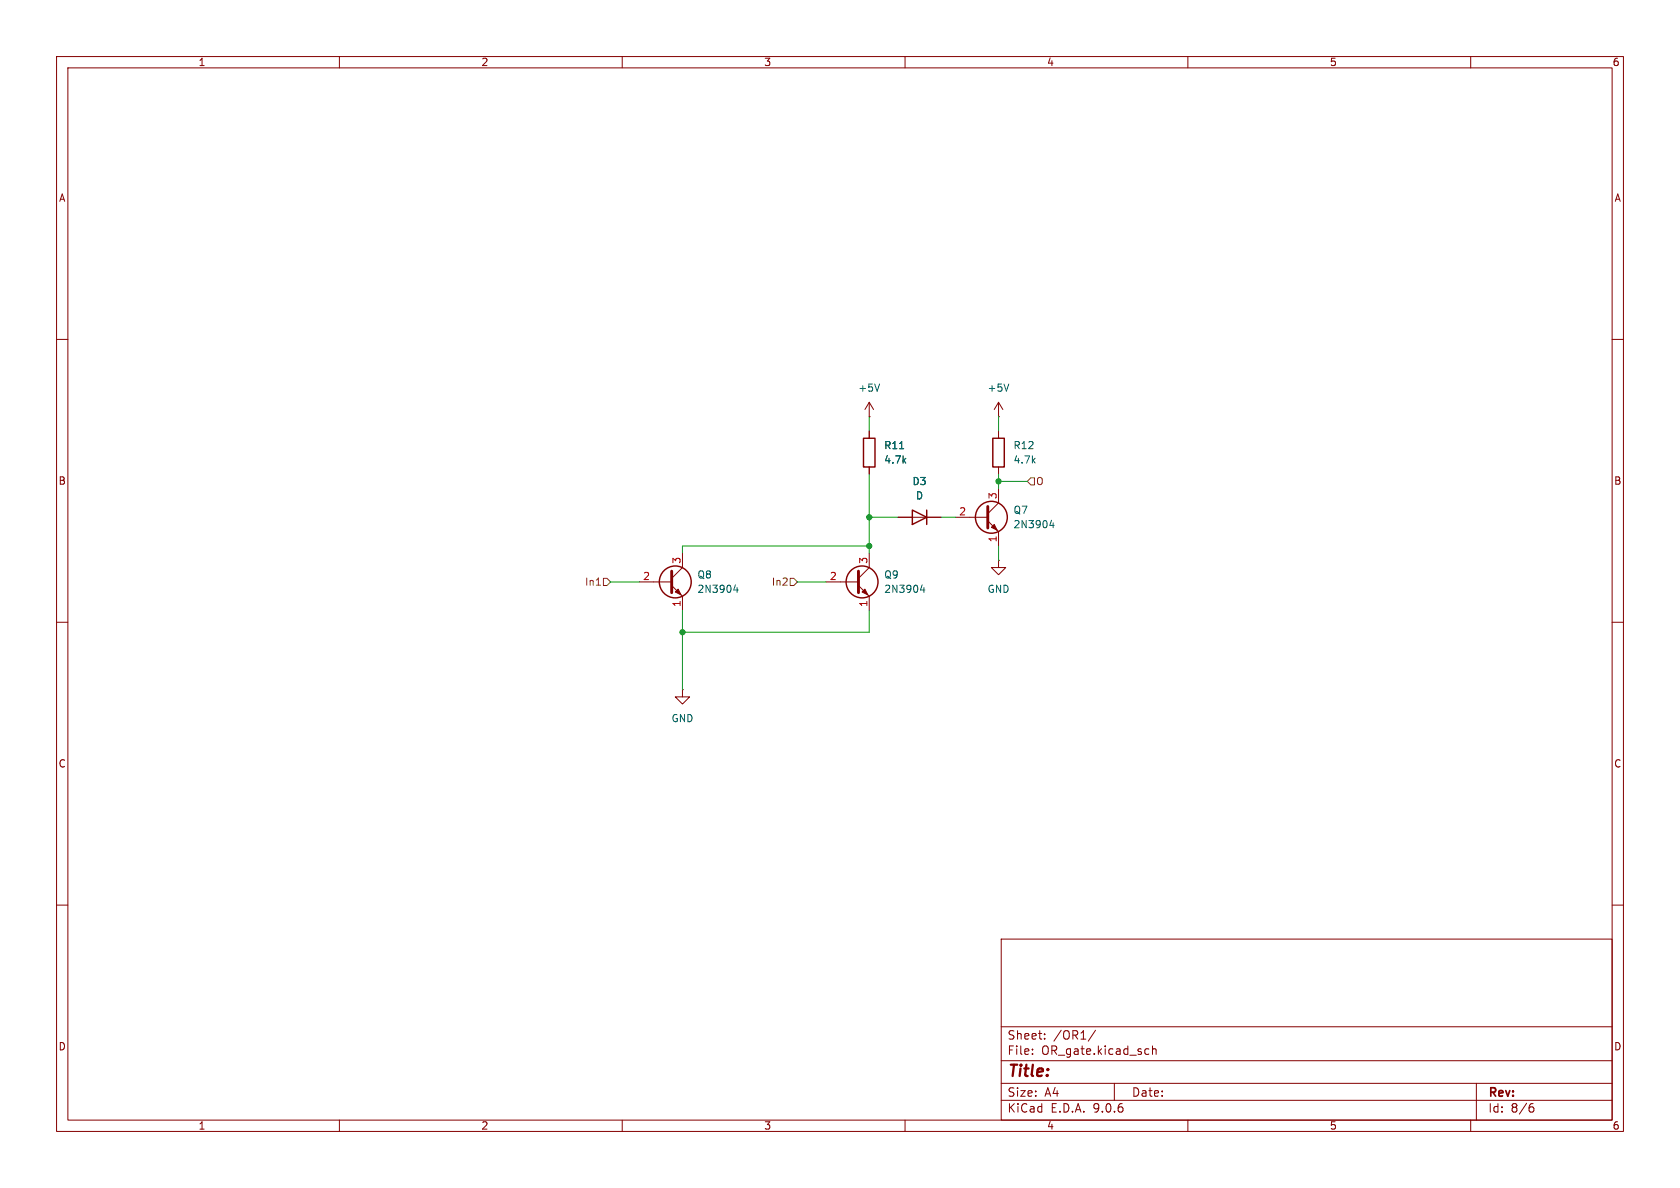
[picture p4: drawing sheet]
(kicad_sch
 (version 20250114)
 (generator "eeschema")
 (generator_version "9.0")
 (paper "A4")
 (lib_symbols
  (symbol "Device:D"
   (pin_numbers (hide yes))
   (pin_names
    (offset 1.016) (hide yes)) (exclude_from_sim no) (in_bom yes) (on_board yes)
   (property "Reference" "D" (at 0 2.54 0) (effects (font (size 1.27 1.27))))
   (property "Value" "D" (at 0 -2.54 0) (effects (font (size 1.27 1.27))))
   (property "Footprint" "" (at 0 0 0) (effects (font (size 1.27 1.27)) (hide yes)))
   (property "Datasheet" "~" (at 0 0 0) (effects (font (size 1.27 1.27)) (hide yes)))
   (property "Description" "Diode" (at 0 0 0) (effects (font (size 1.27 1.27)) (hide yes)))
   (property "Sim.Device" "D" (at 0 0 0) (effects (font (size 1.27 1.27)) (hide yes)))
   (property "Sim.Pins" "1=K 2=A" (at 0 0 0) (effects (font (size 1.27 1.27)) (hide yes)))
   (symbol "D_0_1"
    (polyline (pts (xy -1.27 1.27) (xy -1.27 -1.27)) (stroke (width 0.254) (type default)) (fill (type none)))
    (polyline (pts (xy 1.27 1.27) (xy 1.27 -1.27) (xy -1.27 0) (xy 1.27 1.27)) (stroke (width 0.254) (type default)) (fill (type none)))
    (polyline (pts (xy 1.27 0) (xy -1.27 0)) (stroke (width 0) (type default)) (fill (type none))))
   (symbol "D_1_1"
    (pin passive line (at -3.81 0 0) (length 2.54) (name "K" (effects (font (size 1.27 1.27)))) (number "1" (effects (font (size 1.27 1.27)))))
    (pin passive line (at 3.81 0 180) (length 2.54) (name "A" (effects (font (size 1.27 1.27)))) (number "2" (effects (font (size 1.27 1.27))))))
   (embedded_fonts no))
  (symbol "Device:R"
   (pin_numbers (hide yes))
   (pin_names
    (offset 0)) (exclude_from_sim no) (in_bom yes) (on_board yes)
   (property "Reference" "R" (at 2.032 0 90) (effects (font (size 1.27 1.27))))
   (property "Value" "R" (at 0 0 90) (effects (font (size 1.27 1.27))))
   (property "Footprint" "" (at -1.778 0 90) (effects (font (size 1.27 1.27)) (hide yes)))
   (property "Datasheet" "~" (at 0 0 0) (effects (font (size 1.27 1.27)) (hide yes)))
   (property "Description" "Resistor" (at 0 0 0) (effects (font (size 1.27 1.27)) (hide yes)))
   (symbol "R_0_1"
    (rectangle (start -1.016 -2.54) (end 1.016 2.54) (stroke (width 0.254) (type default)) (fill (type none))))
   (symbol "R_1_1"
    (pin passive line (at 0 3.81 270) (length 1.27) (name "~" (effects (font (size 1.27 1.27)))) (number "1" (effects (font (size 1.27 1.27)))))
    (pin passive line (at 0 -3.81 90) (length 1.27) (name "~" (effects (font (size 1.27 1.27)))) (number "2" (effects (font (size 1.27 1.27))))))
   (embedded_fonts no))
  (symbol "Transistor_BJT:2N3904"
   (pin_names
    (offset 0) (hide yes)) (exclude_from_sim no) (in_bom yes) (on_board yes)
   (property "Reference" "Q" (at 5.08 1.905 0) (effects (font (size 1.27 1.27)) (justify left)))
   (property "Value" "2N3904" (at 5.08 0 0) (effects (font (size 1.27 1.27)) (justify left)))
   (property "Footprint" "Package_TO_SOT_THT:TO-92_Inline" (at 5.08 -1.905 0) (effects (font (size 1.27 1.27)
    (italic yes)) (justify left) (hide yes)))
   (property "Datasheet" "https://www.onsemi.com/pub/Collateral/2N3903-D.PDF" (at 0 0 0) (effects (font (size 1.27 1.27)) (justify left) (hide yes)))
   (property "Description" "0.2A Ic, 40V Vce, Small Signal NPN Transistor, TO-92" (at 0 0 0) (effects (font (size 1.27 1.27)) (hide yes)))
   (symbol "2N3904_0_1"
    (polyline (pts (xy -2.54 0) (xy 0.635 0)) (stroke (width 0) (type default)) (fill (type none)))
    (polyline (pts (xy 0.635 1.905) (xy 0.635 -1.905)) (stroke (width 0.508) (type default)) (fill (type none)))
    (circle (center 1.27 0) (radius 2.8194) (stroke (width 0.254) (type default)) (fill (type none))))
   (symbol "2N3904_1_1"
    (polyline (pts (xy 0.635 0.635) (xy 2.54 2.54)) (stroke (width 0) (type default)) (fill (type none)))
    (polyline (pts (xy 0.635 -0.635) (xy 2.54 -2.54)) (stroke (width 0) (type default)) (fill (type none)))
    (polyline (pts (xy 1.27 -1.778) (xy 1.778 -1.27) (xy 2.286 -2.286) (xy 1.27 -1.778)) (stroke (width 0) (type default)) (fill (type outline)))
    (pin input line (at -5.08 0 0) (length 2.54) (name "B" (effects (font (size 1.27 1.27)))) (number "2" (effects (font (size 1.27 1.27)))))
    (pin passive line (at 2.54 5.08 270) (length 2.54) (name "C" (effects (font (size 1.27 1.27)))) (number "3" (effects (font (size 1.27 1.27)))))
    (pin passive line (at 2.54 -5.08 90) (length 2.54) (name "E" (effects (font (size 1.27 1.27)))) (number "1" (effects (font (size 1.27 1.27))))))
   (embedded_fonts no))
  (symbol "power:+5V"
   (power)
   (pin_numbers (hide yes))
   (pin_names
    (offset 0) (hide yes)) (exclude_from_sim no) (in_bom yes) (on_board yes)
   (property "Reference" "#PWR" (at 0 -3.81 0) (effects (font (size 1.27 1.27)) (hide yes)))
   (property "Value" "+5V" (at 0 3.556 0) (effects (font (size 1.27 1.27))))
   (property "Footprint" "" (at 0 0 0) (effects (font (size 1.27 1.27)) (hide yes)))
   (property "Datasheet" "" (at 0 0 0) (effects (font (size 1.27 1.27)) (hide yes)))
   (property "Description" "Power symbol creates a global label with name \"+5V\"" (at 0 0 0) (effects (font (size 1.27 1.27)) (hide yes)))
   (symbol "+5V_0_1"
    (polyline (pts (xy -0.762 1.27) (xy 0 2.54)) (stroke (width 0) (type default)) (fill (type none)))
    (polyline (pts (xy 0 2.54) (xy 0.762 1.27)) (stroke (width 0) (type default)) (fill (type none)))
    (polyline (pts (xy 0 0) (xy 0 2.54)) (stroke (width 0) (type default)) (fill (type none))))
   (symbol "+5V_1_1"
    (pin power_in line (at 0 0 90) (length 0) (name "~" (effects (font (size 1.27 1.27)))) (number "1" (effects (font (size 1.27 1.27))))))
   (embedded_fonts no))
  (symbol "power:GND"
   (power)
   (pin_numbers (hide yes))
   (pin_names
    (offset 0) (hide yes)) (exclude_from_sim no) (in_bom yes) (on_board yes)
   (property "Reference" "#PWR" (at 0 -6.35 0) (effects (font (size 1.27 1.27)) (hide yes)))
   (property "Value" "GND" (at 0 -3.81 0) (effects (font (size 1.27 1.27))))
   (property "Footprint" "" (at 0 0 0) (effects (font (size 1.27 1.27)) (hide yes)))
   (property "Datasheet" "" (at 0 0 0) (effects (font (size 1.27 1.27)) (hide yes)))
   (property "Description" "Power symbol creates a global label with name \"GND\" , ground" (at 0 0 0) (effects (font (size 1.27 1.27)) (hide yes)))
   (symbol "GND_0_1"
    (polyline (pts (xy 0 0) (xy 0 -1.27) (xy 1.27 -1.27) (xy 0 -2.54) (xy -1.27 -1.27) (xy 0 -1.27)) (stroke (width 0) (type default)) (fill (type none))))
   (symbol "GND_1_1"
    (pin power_in line (at 0 0 270) (length 0) (name "~" (effects (font (size 1.27 1.27)))) (number "1" (effects (font (size 1.27 1.27))))))
   (embedded_fonts no)))
 (junction
  (at 120.65 111.76)
  (diameter 0)
  (color 0 0 0 0))
 (junction
  (at 153.67 96.52)
  (diameter 0)
  (color 0 0 0 0))
 (junction
  (at 176.53 85.09)
  (diameter 0)
  (color 0 0 0 0))
 (junction
  (at 153.67 91.44)
  (diameter 0)
  (color 0 0 0 0))
 (wire
  (pts (xy 153.67 96.52) (xy 153.67 97.79))
  (stroke (width 0) (type default)))
 (wire
  (pts (xy 140.97 102.87) (xy 146.05 102.87))
  (stroke (width 0) (type default)))
 (wire
  (pts (xy 176.53 73.66) (xy 176.53 76.2))
  (stroke (width 0) (type default)))
 (wire
  (pts (xy 181.61 85.09) (xy 176.53 85.09))
  (stroke (width 0) (type default)))
 (wire
  (pts (xy 153.67 83.82) (xy 153.67 91.44))
  (stroke (width 0) (type default)))
 (wire
  (pts (xy 176.53 99.06) (xy 176.53 96.52))
  (stroke (width 0) (type default)))
 (wire
  (pts (xy 158.75 91.44) (xy 153.67 91.44))
  (stroke (width 0) (type default)))
 (wire
  (pts (xy 120.65 111.76) (xy 120.65 107.95))
  (stroke (width 0) (type default)))
 (wire
  (pts (xy 168.91 91.44) (xy 166.37 91.44))
  (stroke (width 0) (type default)))
 (wire
  (pts (xy 176.53 83.82) (xy 176.53 85.09))
  (stroke (width 0) (type default)))
 (wire
  (pts (xy 107.95 102.87) (xy 113.03 102.87))
  (stroke (width 0) (type default)))
 (wire
  (pts (xy 120.65 96.52) (xy 153.67 96.52))
  (stroke (width 0) (type default)))
 (wire
  (pts (xy 153.67 73.66) (xy 153.67 76.2))
  (stroke (width 0) (type default)))
 (wire
  (pts (xy 153.67 111.76) (xy 120.65 111.76))
  (stroke (width 0) (type default)))
 (wire
  (pts (xy 176.53 85.09) (xy 176.53 86.36))
  (stroke (width 0) (type default)))
 (wire
  (pts (xy 120.65 97.79) (xy 120.65 96.52))
  (stroke (width 0) (type default)))
 (wire
  (pts (xy 120.65 111.76) (xy 120.65 121.92))
  (stroke (width 0) (type default)))
 (wire
  (pts (xy 153.67 107.95) (xy 153.67 111.76))
  (stroke (width 0) (type default)))
 (wire
  (pts (xy 153.67 91.44) (xy 153.67 96.52))
  (stroke (width 0) (type default)))
 (hierarchical_label "O"
  (shape input)
  (at 181.61 85.09 0)
  (effects (font (size 1.27 1.27)) (justify left)))
 (hierarchical_label "In1"
  (shape input)
  (at 107.95 102.87 180)
  (effects (font (size 1.27 1.27)) (justify right)))
 (hierarchical_label "In2"
  (shape input)
  (at 140.97 102.87 180)
  (effects (font (size 1.27 1.27)) (justify right)))
 (symbol
  (lib_id "power:GND")
  (at 176.53 99.06 0)
  (unit 1)
  (exclude_from_sim no)
  (in_bom yes)
  (on_board yes)
  (dnp no)
  (fields_autoplaced yes)
  (property "Reference" "#PWR013" (at 176.53 105.41 0) (effects (font (size 1.27 1.27)) (hide yes)))
  (property "Value" "GND" (at 176.53 104.14 0) (effects (font (size 1.27 1.27))))
  (property "Footprint" "" (at 176.53 99.06 0) (effects (font (size 1.27 1.27)) (hide yes)))
  (property "Datasheet" "" (at 176.53 99.06 0) (effects (font (size 1.27 1.27)) (hide yes)))
  (property "Description" "Power symbol creates a global label with name \"GND\" , ground" (at 176.53 99.06 0) (effects (font (size 1.27 1.27)) (hide yes)))
  (pin "1"))
 (symbol
  (lib_id "Device:D")
  (at 162.56 91.44 180)
  (unit 1)
  (exclude_from_sim no)
  (in_bom yes)
  (on_board yes)
  (dnp no)
  (fields_autoplaced yes)
  (property "Reference" "D3" (at 162.56 85.09 0) (effects (font (size 1.27 1.27))))
  (property "Value" "D" (at 162.56 87.63 0) (effects (font (size 1.27 1.27))))
  (property "Footprint" "Diode_THT:D_DO-35_SOD27_P7.62mm_Horizontal" (at 162.56 91.44 0) (effects (font (size 1.27 1.27)) (hide yes)))
  (property "Datasheet" "~" (at 162.56 91.44 0) (effects (font (size 1.27 1.27)) (hide yes)))
  (property "Description" "Diode" (at 162.56 91.44 0) (effects (font (size 1.27 1.27)) (hide yes)))
  (property "Sim.Device" "D" (at 162.56 91.44 0) (effects (font (size 1.27 1.27)) (hide yes)))
  (property "Sim.Pins" "1=K 2=A" (at 162.56 91.44 0) (effects (font (size 1.27 1.27)) (hide yes)))
  (pin "1")
  (pin "2"))
 (symbol
  (lib_id "Transistor_BJT:2N3904")
  (at 151.13 102.87 0)
  (unit 1)
  (exclude_from_sim no)
  (in_bom yes)
  (on_board yes)
  (dnp no)
  (fields_autoplaced yes)
  (property "Reference" "Q9" (at 156.21 101.5999 0) (effects (font (size 1.27 1.27)) (justify left)))
  (property "Value" "2N3904" (at 156.21 104.1399 0) (effects (font (size 1.27 1.27)) (justify left)))
  (property "Footprint" "Package_TO_SOT_THT:TO-92_Inline" (at 156.21 104.775 0) (effects (font (size 1.27 1.27)
    (italic yes)) (justify left) (hide yes)))
  (property "Datasheet" "https://www.onsemi.com/pub/Collateral/2N3903-D.PDF" (at 151.13 102.87 0) (effects (font (size 1.27 1.27)) (justify left) (hide yes)))
  (property "Description" "0.2A Ic, 40V Vce, Small Signal NPN Transistor, TO-92" (at 151.13 102.87 0) (effects (font (size 1.27 1.27)) (hide yes)))
  (property "Sim.Library" "C:\\PCB Design\\Logic Gates Simulation\\2N3904_model.lib" (at 151.13 102.87 0) (effects (font (size 1.27 1.27)) (hide yes)))
  (property "Sim.Name" "2N3904" (at 151.13 102.87 0) (effects (font (size 1.27 1.27)) (hide yes)))
  (property "Sim.Device" "NPN" (at 151.13 102.87 0) (effects (font (size 1.27 1.27)) (hide yes)))
  (property "Sim.Type" "GUMMELPOON" (at 151.13 102.87 0) (effects (font (size 1.27 1.27)) (hide yes)))
  (property "Sim.Pins" "1=C 2=B 3=E" (at 151.13 102.87 0) (effects (font (size 1.27 1.27)) (hide yes)))
  (pin "3")
  (pin "2")
  (pin "1"))
 (symbol
  (lib_id "power:+5V")
  (at 153.67 73.66 0)
  (unit 1)
  (exclude_from_sim no)
  (in_bom yes)
  (on_board yes)
  (dnp no)
  (fields_autoplaced yes)
  (property "Reference" "#PWR011" (at 153.67 77.47 0) (effects (font (size 1.27 1.27)) (hide yes)))
  (property "Value" "+5V" (at 153.67 68.58 0) (effects (font (size 1.27 1.27))))
  (property "Footprint" "" (at 153.67 73.66 0) (effects (font (size 1.27 1.27)) (hide yes)))
  (property "Datasheet" "" (at 153.67 73.66 0) (effects (font (size 1.27 1.27)) (hide yes)))
  (property "Description" "Power symbol creates a global label with name \"+5V\"" (at 153.67 73.66 0) (effects (font (size 1.27 1.27)) (hide yes)))
  (pin "1"))
 (symbol
  (lib_id "Device:R")
  (at 153.67 80.01 0)
  (unit 1)
  (exclude_from_sim no)
  (in_bom yes)
  (on_board yes)
  (dnp no)
  (fields_autoplaced yes)
  (property "Reference" "R11" (at 156.21 78.7399 0) (effects (font (size 1.27 1.27)) (justify left)))
  (property "Value" "4.7k" (at 156.21 81.2799 0) (effects (font (size 1.27 1.27)) (justify left)))
  (property "Footprint" "Resistor_THT:R_Axial_DIN0207_L6.3mm_D2.5mm_P7.62mm_Horizontal" (at 151.892 80.01 90) (effects (font (size 1.27 1.27)) (hide yes)))
  (property "Datasheet" "~" (at 153.67 80.01 0) (effects (font (size 1.27 1.27)) (hide yes)))
  (property "Description" "Resistor" (at 153.67 80.01 0) (effects (font (size 1.27 1.27)) (hide yes)))
  (pin "2")
  (pin "1"))
 (symbol
  (lib_id "Transistor_BJT:2N3904")
  (at 118.11 102.87 0)
  (unit 1)
  (exclude_from_sim no)
  (in_bom yes)
  (on_board yes)
  (dnp no)
  (fields_autoplaced yes)
  (property "Reference" "Q8" (at 123.19 101.5999 0) (effects (font (size 1.27 1.27)) (justify left)))
  (property "Value" "2N3904" (at 123.19 104.1399 0) (effects (font (size 1.27 1.27)) (justify left)))
  (property "Footprint" "Package_TO_SOT_THT:TO-92_Inline" (at 123.19 104.775 0) (effects (font (size 1.27 1.27)
    (italic yes)) (justify left) (hide yes)))
  (property "Datasheet" "https://www.onsemi.com/pub/Collateral/2N3903-D.PDF" (at 118.11 102.87 0) (effects (font (size 1.27 1.27)) (justify left) (hide yes)))
  (property "Description" "0.2A Ic, 40V Vce, Small Signal NPN Transistor, TO-92" (at 118.11 102.87 0) (effects (font (size 1.27 1.27)) (hide yes)))
  (property "Sim.Library" "C:\\PCB Design\\Logic Gates Simulation\\2N3904_model.lib" (at 118.11 102.87 0) (effects (font (size 1.27 1.27)) (hide yes)))
  (property "Sim.Name" "2N3904" (at 118.11 102.87 0) (effects (font (size 1.27 1.27)) (hide yes)))
  (property "Sim.Device" "NPN" (at 118.11 102.87 0) (effects (font (size 1.27 1.27)) (hide yes)))
  (property "Sim.Type" "GUMMELPOON" (at 118.11 102.87 0) (effects (font (size 1.27 1.27)) (hide yes)))
  (property "Sim.Pins" "1=C 2=B 3=E" (at 118.11 102.87 0) (effects (font (size 1.27 1.27)) (hide yes)))
  (pin "3")
  (pin "2")
  (pin "1"))
 (symbol
  (lib_id "Device:R")
  (at 176.53 80.01 0)
  (unit 1)
  (exclude_from_sim no)
  (in_bom yes)
  (on_board yes)
  (dnp no)
  (fields_autoplaced yes)
  (property "Reference" "R12" (at 179.07 78.7399 0) (effects (font (size 1.27 1.27)) (justify left)))
  (property "Value" "4.7k" (at 179.07 81.2799 0) (effects (font (size 1.27 1.27)) (justify left)))
  (property "Footprint" "Resistor_THT:R_Axial_DIN0207_L6.3mm_D2.5mm_P7.62mm_Horizontal" (at 174.752 80.01 90) (effects (font (size 1.27 1.27)) (hide yes)))
  (property "Datasheet" "~" (at 176.53 80.01 0) (effects (font (size 1.27 1.27)) (hide yes)))
  (property "Description" "Resistor" (at 176.53 80.01 0) (effects (font (size 1.27 1.27)) (hide yes)))
  (pin "2")
  (pin "1"))
 (symbol
  (lib_id "Transistor_BJT:2N3904")
  (at 173.99 91.44 0)
  (unit 1)
  (exclude_from_sim no)
  (in_bom yes)
  (on_board yes)
  (dnp no)
  (fields_autoplaced yes)
  (property "Reference" "Q7" (at 179.07 90.1699 0) (effects (font (size 1.27 1.27)) (justify left)))
  (property "Value" "2N3904" (at 179.07 92.7099 0) (effects (font (size 1.27 1.27)) (justify left)))
  (property "Footprint" "Package_TO_SOT_THT:TO-92_Inline" (at 179.07 93.345 0) (effects (font (size 1.27 1.27)
    (italic yes)) (justify left) (hide yes)))
  (property "Datasheet" "https://www.onsemi.com/pub/Collateral/2N3903-D.PDF" (at 173.99 91.44 0) (effects (font (size 1.27 1.27)) (justify left) (hide yes)))
  (property "Description" "0.2A Ic, 40V Vce, Small Signal NPN Transistor, TO-92" (at 173.99 91.44 0) (effects (font (size 1.27 1.27)) (hide yes)))
  (property "Sim.Library" "C:\\PCB Design\\Logic Gates Simulation\\2N3904_model.lib" (at 173.99 91.44 0) (effects (font (size 1.27 1.27)) (hide yes)))
  (property "Sim.Name" "2N3904" (at 173.99 91.44 0) (effects (font (size 1.27 1.27)) (hide yes)))
  (property "Sim.Device" "NPN" (at 173.99 91.44 0) (effects (font (size 1.27 1.27)) (hide yes)))
  (property "Sim.Type" "GUMMELPOON" (at 173.99 91.44 0) (effects (font (size 1.27 1.27)) (hide yes)))
  (property "Sim.Pins" "1=C 2=B 3=E" (at 173.99 91.44 0) (effects (font (size 1.27 1.27)) (hide yes)))
  (pin "3")
  (pin "2")
  (pin "1"))
 (symbol
  (lib_id "power:GND")
  (at 120.65 121.92 0)
  (unit 1)
  (exclude_from_sim no)
  (in_bom yes)
  (on_board yes)
  (dnp no)
  (fields_autoplaced yes)
  (property "Reference" "#PWR014" (at 120.65 128.27 0) (effects (font (size 1.27 1.27)) (hide yes)))
  (property "Value" "GND" (at 120.65 127 0) (effects (font (size 1.27 1.27))))
  (property "Footprint" "" (at 120.65 121.92 0) (effects (font (size 1.27 1.27)) (hide yes)))
  (property "Datasheet" "" (at 120.65 121.92 0) (effects (font (size 1.27 1.27)) (hide yes)))
  (property "Description" "Power symbol creates a global label with name \"GND\" , ground" (at 120.65 121.92 0) (effects (font (size 1.27 1.27)) (hide yes)))
  (pin "1"))
 (symbol
  (lib_id "power:+5V")
  (at 176.53 73.66 0)
  (unit 1)
  (exclude_from_sim no)
  (in_bom yes)
  (on_board yes)
  (dnp no)
  (fields_autoplaced yes)
  (property "Reference" "#PWR012" (at 176.53 77.47 0) (effects (font (size 1.27 1.27)) (hide yes)))
  (property "Value" "+5V" (at 176.53 68.58 0) (effects (font (size 1.27 1.27))))
  (property "Footprint" "" (at 176.53 73.66 0) (effects (font (size 1.27 1.27)) (hide yes)))
  (property "Datasheet" "" (at 176.53 73.66 0) (effects (font (size 1.27 1.27)) (hide yes)))
  (property "Description" "Power symbol creates a global label with name \"+5V\"" (at 176.53 73.66 0) (effects (font (size 1.27 1.27)) (hide yes)))
  (pin "1")))
